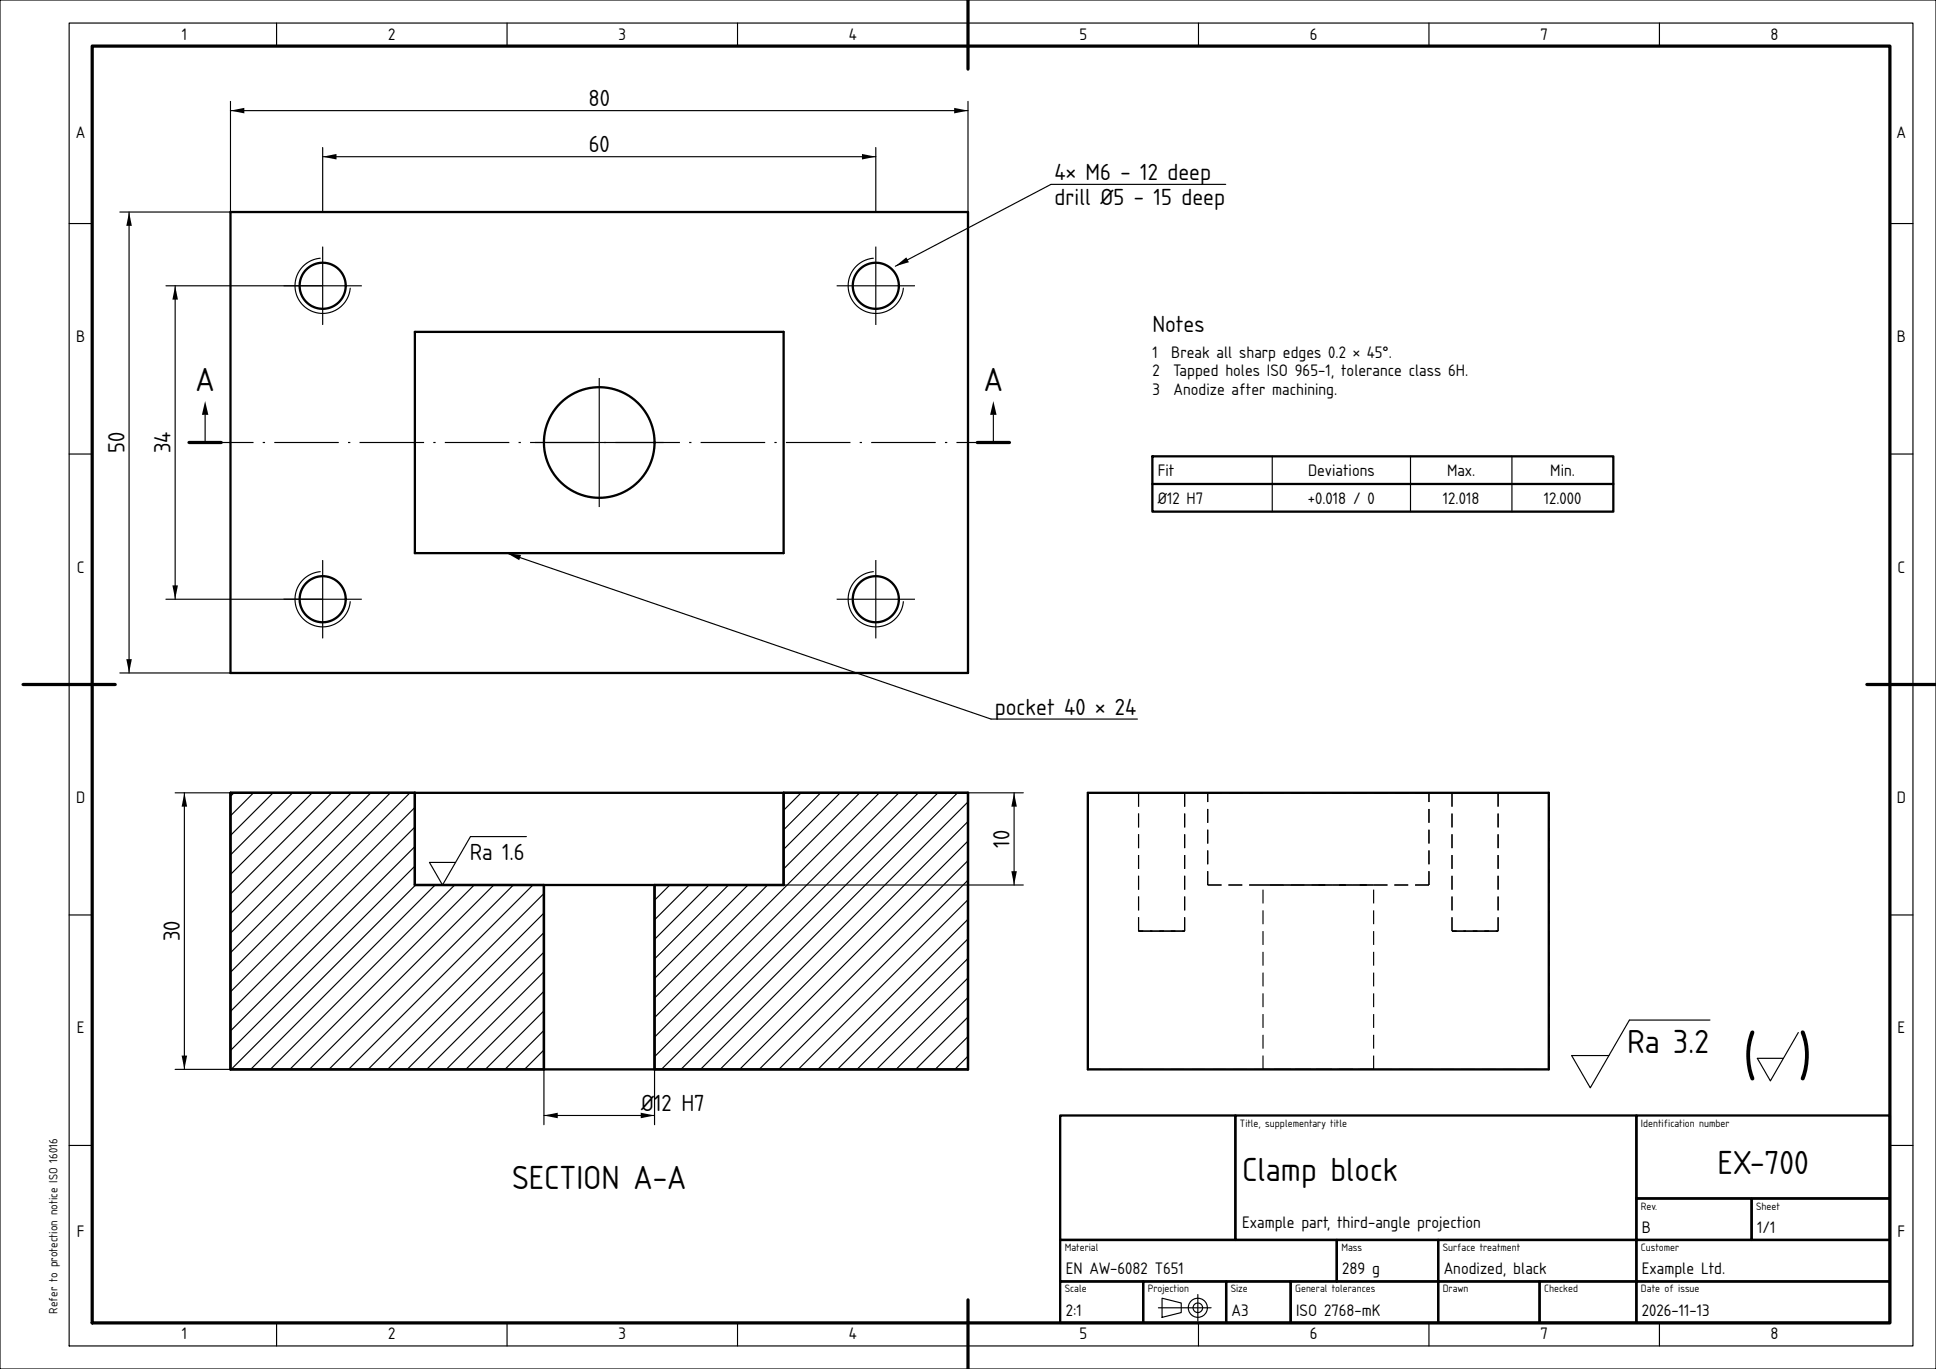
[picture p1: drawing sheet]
<svg xmlns="http://www.w3.org/2000/svg" width="420mm" height="297mm" viewBox="0 0 420 297" stroke-linecap="round" stroke-linejoin="round" font-family="sans-serif">
<g fill="none" stroke="#000" stroke-width=".25">
<path d="M0 0h420v297h-420zM15 5h400v287h-400zM60 5v5M110 5v5M160 5v5M210 5v5M260 5v5M310 5v5M360 5v5M50 22v24h-24M50 24h160M70 32v14"/>
<path d="M70 34h120M190 32v14M210 22v24M265.9 40h-37.9l-33.8 17.8M15 48.5h5M28 46v100M69.5 56a6 6 0 0 0-5.5 6.2 6 6 0 0 0 5.8 5.8 6 6 0 0 0 6.2-5.5M189.5 56a6 6 0 0 0-5.5 6.2 6 6 0 0 0 5.8 5.8 6 6 0 0 0 6.2-5.5M410 48.5h5M36 62h34M38 62v68M15 98.5h5"/>
<path d="M44.5 90v6M215.5 90v6M276 99v12M306 99v12M328 99v12M410 98.5h5M36 130h34M69.5 124a6 6 0 0 0-5.5 6.2 6 6 0 0 0 5.8 5.8 6 6 0 0 0 6.2-5.5M110 120l105 36h31.8M189.5 124a6 6 0 0 0-5.5 6.2 6 6 0 0 0 5.8 5.8 6 6 0 0 0 6.2-5.5M15 148.5h5M26 146h24"/>
<path d="M410 148.5h5M38 172h12M40 172v60M50.8 172l-.8 .8M55 172l-5 5M59.2 172l-9.2 9.2M63.5 172l-13.5 13.5M67.7 172l-17.7 17.7M72 172l-22 22M76.2 172l-26.2 26.2M80.5 172l-30.5 30.5M84.7 172l-34.7 34.7"/>
<path d="M88.9 172l-38.9 38.9M90 179.4l-40 40M90 175.2l-40 40M170 172h52M173.8 172l-3.8 3.8M178 172l-8 8M182.3 172l-12.3 12.3M186.5 172l-16.5 16.5M190.8 172l-48.8 48.8M195 172l-53 53M199.2 172l-57.2 57.2M203.5 172l-60 60"/>
<path d="M207.7 172l-60 60M210 178.2l-53.8 53.8M210 174l-58 58M220 172v20M15 198.5h5M90 187.9l-40 40M90 183.7l-40 40M90.2 192l-40 40M94.4 192l-40 40M98.6 192l-40 40M102.9 192l-40 40M107.1 192l-40 40"/>
<path d="M111.4 192l-40 40M114.2 181.5h-12.1l-6.1 10.5-2.8-4.9h5.6M115.6 192l-40 40M118 198.1l-33.9 33.9M118 193.8l-38.2 38.2M145.3 192l-3.3 3.3M149.5 192l-7.5 7.5M153.8 192l-11.8 11.8M158 192l-16 16M162.3 192l-20.3 20.3M166.5 192l-24.5 24.5M170 192h52"/>
<path d="M210 199.4l-32.6 32.6M210 195.2l-36.8 36.8M210 190.9l-41.1 41.1M210 186.7l-45.3 45.3M210 182.5l-49.5 49.5M410 198.5h5M118 219.3l-12.7 12.7M118 215.1l-16.9 16.9M118 210.8l-21.2 21.2M118 206.6l-25.4 25.4M118 202.3l-29.7 29.7M210 216.4l-15.6 15.6"/>
<path d="M210 212.2l-19.8 19.8M210 207.9l-24.1 24.1M210 203.7l-28.3 28.3M38 232h12M118 227.8l-4.2 4.2M118 223.5l-8.5 8.5M118 232v12M142 232v12M210 229.1l-2.9 2.9M210 224.9l-7.1 7.1M210 220.6l-11.4 11.4M371 221.3h-17.5l-8.5 14.7-4-7h8"/>
<path d="M390.1 224l-6 10.5-2.9-4.9h5.7M15 248.5h5M118 242h24M410 248.5h5M60 287v5M110 287v5M160 287v5M210 287v5M251.3 283.7h11.4M252.1 281.6l4.2 1.1v2.1l-4.2 1zM259.9 280.8v5.8M260 287v5"/>
<path d="M310 287v5M360 287v5"/>
<circle cx="259.9" cy="283.7" r="2.08"/>
<circle cx="259.9" cy="283.7" r="1.04"/>
</g>
<g fill="none" stroke="#000" stroke-width=".25" stroke-dasharray="14 2 .5 2" stroke-linecap="butt">
<path d="M70 62h-8.5M70 62h8.5M70 62v8.5M70 62v-8.5M190 62h-8.5M190 62h8.5M190 62v8.5M190 62v-8.5M41 96h178M130 96h-14.5M130 96h14.5M130 96v14.5"/>
<path d="M130 96v-14.5M70 130h-8.5M70 130h8.5M70 130v8.5M70 130v-8.5M190 130h-8.5M190 130h8.5M190 130v8.5M190 130v-8.5"/>
</g>
<path d="M20 10h390v277h-390zM210 0v15M41 96h7M212 96h7M5 148.5h20M405 148.5h15M210 282v15" fill="none" stroke="#000" stroke-width=".7"/>
<g fill="none" stroke="#000" stroke-width=".5">
<path d="M50 46h160v100h-160zM90 72h80v48h-80zM250 99h100v12h-100zM250 105h100M90 172v20h28M170 172v20h-28M236 172h100v60h-100zM118 192h24M118 192v40M142 192v40M118 232h24M118 232h-68v-60h160v60h-68"/>
<path d="M230 242h38v27h-38zM268 242h87v27h-87zM355 242h55v18h-55zM230 269h60v9h-60zM230 278h18v9h-18zM248 278h18v9h-18zM266 278h14v9h-14zM280 278h32v9h-32zM290 269h22v9h-22zM312 269h43v9h-43zM312 278h22v9h-22zM334 278h21v9h-21z"/>
<path d="M355 260h25v9h-25zM355 269h55v9h-55zM355 278h55v9h-55zM380 260h30v9h-30z"/>
<circle cx="70" cy="62" r="5"/>
<circle cx="190" cy="62" r="5"/>
<circle cx="130" cy="96" r="12"/>
<circle cx="70" cy="130" r="5"/>
<circle cx="190" cy="130" r="5"/>
</g>
<g fill="none" stroke="#000" stroke-width=".25" stroke-dasharray="3 1.5" stroke-linecap="butt">
<path d="M236 172h100M247 172h5M252 172h5M257 172h-10M262 172h48M315 172h5M320 172h5M325 172h-10M262 192v-20M262 192h48M274 192h12M286 192h12"/>
<path d="M298 192h-24M310 192v-20M247 202h5M247 202v-30M252 202h5M257 202h-10M257 202v-30M315 202h5M315 202v-30M320 202h5M325 202h-10M325 202v-30"/>
<path d="M236 232v-60M236 232h100M274 232h12M274 232v-40M286 232h12M298 232h-24M298 232v-40M336 232v-60"/>
</g>
<g fill="#000">
<path d="M50 24l3-.6v1.2zM70 34l3-.6v1.2zM187 33.4l3 .6-3 .6zM207 23.4l3 .6-3 .6zM28 46l.6 3h-1.2zM194.2 57.8l2.4-2 .6 1.1zM38 62l.6 3h-1.2zM44.5 87l.7 3h-1.4zM215.5 87l.7 3h-1.4zM37.4 127h1.2l-.6 3zM110 120l3 .4-.4 1.1zM27.4 143h1.2l-.6 3z"/>
<path d="M40 172l.6 3h-1.2zM220 172l.6 3h-1.2zM219.4 189h1.2l-.6 3zM39.4 229h1.2l-.6 3zM118 242l3-.6v1.2zM139 241.4l3 .6-3 .6z"/>
</g>
<g font-size="12.2">
<text x="378.1" y="233.5">(</text>
<text x="390.1" y="233.5">)</text>
</g>
<g font-size="6.8">
<text x="42.4" y="84.9">A</text>
<text x="213.4" y="84.9">A</text>
<text x="353" y="228.4">Ra 3.2</text>
<text x="269.5" y="256.3">Clamp block</text>
<text x="372.6" y="254.6">EX-700</text>
<text x="111.1" y="258">SECTION A-A</text>
</g>
<g font-size="4.7">
<text x="127.7" y="23">80</text>
<text x="127.7" y="33">60</text>
<text x="228.8" y="39.1">4× M6 - 12 deep</text>
<text x="228.8" y="44.4">drill Ø5 - 15 deep</text>
<text x="250" y="72">Notes</text>
<text x="27" y="98.3" transform="rotate(-90 27 98.3)">50</text>
<text x="37" y="98.4" transform="rotate(-90 37 98.4)">34</text>
<text x="215.8" y="155.1">pocket 40 × 24</text>
<text x="219" y="183.9" transform="rotate(-90 219 183.9)">10</text>
<text x="101.9" y="186.5">Ra 1.6</text>
<text x="39" y="204.3" transform="rotate(-90 39 204.3)">30</text>
<text x="139.1" y="241">Ø12 H7</text>
</g>
<g font-size="3.4">
<text x="39.4" y="8.6">1</text>
<text x="84.2" y="8.6">2</text>
<text x="134.2" y="8.6">3</text>
<text x="184.1" y="8.6">4</text>
<text x="234.2" y="8.6">5</text>
<text x="284.2" y="8.6">6</text>
<text x="334.2" y="8.6">7</text>
<text x="384.1" y="8.6">8</text>
<text x="16.5" y="30">A</text>
<text x="411.5" y="30">A</text>
<text x="16.5" y="74.2">B</text>
<text x="250" y="77.6">1</text>
<text x="254.1" y="77.6">Break all sharp edges 0.2 × 45°.</text>
<text x="411.5" y="74.2">B</text>
<text x="250" y="81.6">2</text>
<text x="254.5" y="81.6">Tapped holes ISO 965-1, tolerance class 6H.</text>
<text x="250" y="85.6">3</text>
<text x="254.6" y="85.6">Anodize after machining.</text>
<text x="251.2" y="103.3">Fit</text>
<text x="283.8" y="103.3">Deviations</text>
<text x="313.9" y="103.3">Max.</text>
<text x="336.3" y="103.3">Min.</text>
<text x="251.2" y="109.3">Ø12 H7</text>
<text x="283.7" y="109.3">+0.018 / 0</text>
<text x="313" y="109.3">12.018</text>
<text x="334.9" y="109.3">12.000</text>
<text x="16.7" y="124.2">C</text>
<text x="411.7" y="124.2">C</text>
<text x="16.5" y="174.2">D</text>
<text x="411.5" y="174.2">D</text>
<text x="16.7" y="224.2">E</text>
<text x="411.7" y="224.2">E</text>
<text x="16.7" y="268.5">F</text>
<text x="269.5" y="266.4">Example part, third-angle projection</text>
<text x="356.2" y="267.4">B</text>
<text x="381.2" y="267.4">1/1</text>
<text x="411.7" y="268.5">F</text>
<text x="231.2" y="276.4">EN AW-6082 T651</text>
<text x="291.2" y="276.4">289 g</text>
<text x="313.2" y="276.4">Anodized, black</text>
<text x="356.2" y="276.4">Example Ltd.</text>
<text x="231.2" y="285.4">2:1</text>
<text x="267.2" y="285.4">A3</text>
<text x="281.2" y="285.4">ISO 2768-mK</text>
<text x="356.2" y="285.4">2026-11-13</text>
<text x="39.4" y="290.6">1</text>
<text x="84.2" y="290.6">2</text>
<text x="134.2" y="290.6">3</text>
<text x="184.1" y="290.6">4</text>
<text x="234.2" y="290.6">5</text>
<text x="284.2" y="290.6">6</text>
<text x="334.2" y="290.6">7</text>
<text x="384.1" y="290.6">8</text>
</g>
<text font-size="2.4" x="12.5" y="285" transform="rotate(-90 12.5 285)">Refer to protection notice ISO 16016</text>
<g font-size="2.2">
<text x="269" y="244.4">Title, supplementary title</text>
<text x="356" y="244.4">Identification number</text>
<text x="356" y="262.4">Rev.</text>
<text x="381" y="262.4">Sheet</text>
<text x="231" y="271.4">Material</text>
<text x="291" y="271.4">Mass</text>
<text x="313" y="271.4">Surface treatment</text>
<text x="356" y="271.4">Customer</text>
<text x="231" y="280.4">Scale</text>
<text x="249" y="280.4">Projection</text>
<text x="267" y="280.4">Size</text>
<text x="281" y="280.4">General tolerances</text>
<text x="313" y="280.4">Drawn</text>
<text x="335" y="280.4">Checked</text>
<text x="356" y="280.4">Date of issue</text>
</g>
</svg>
